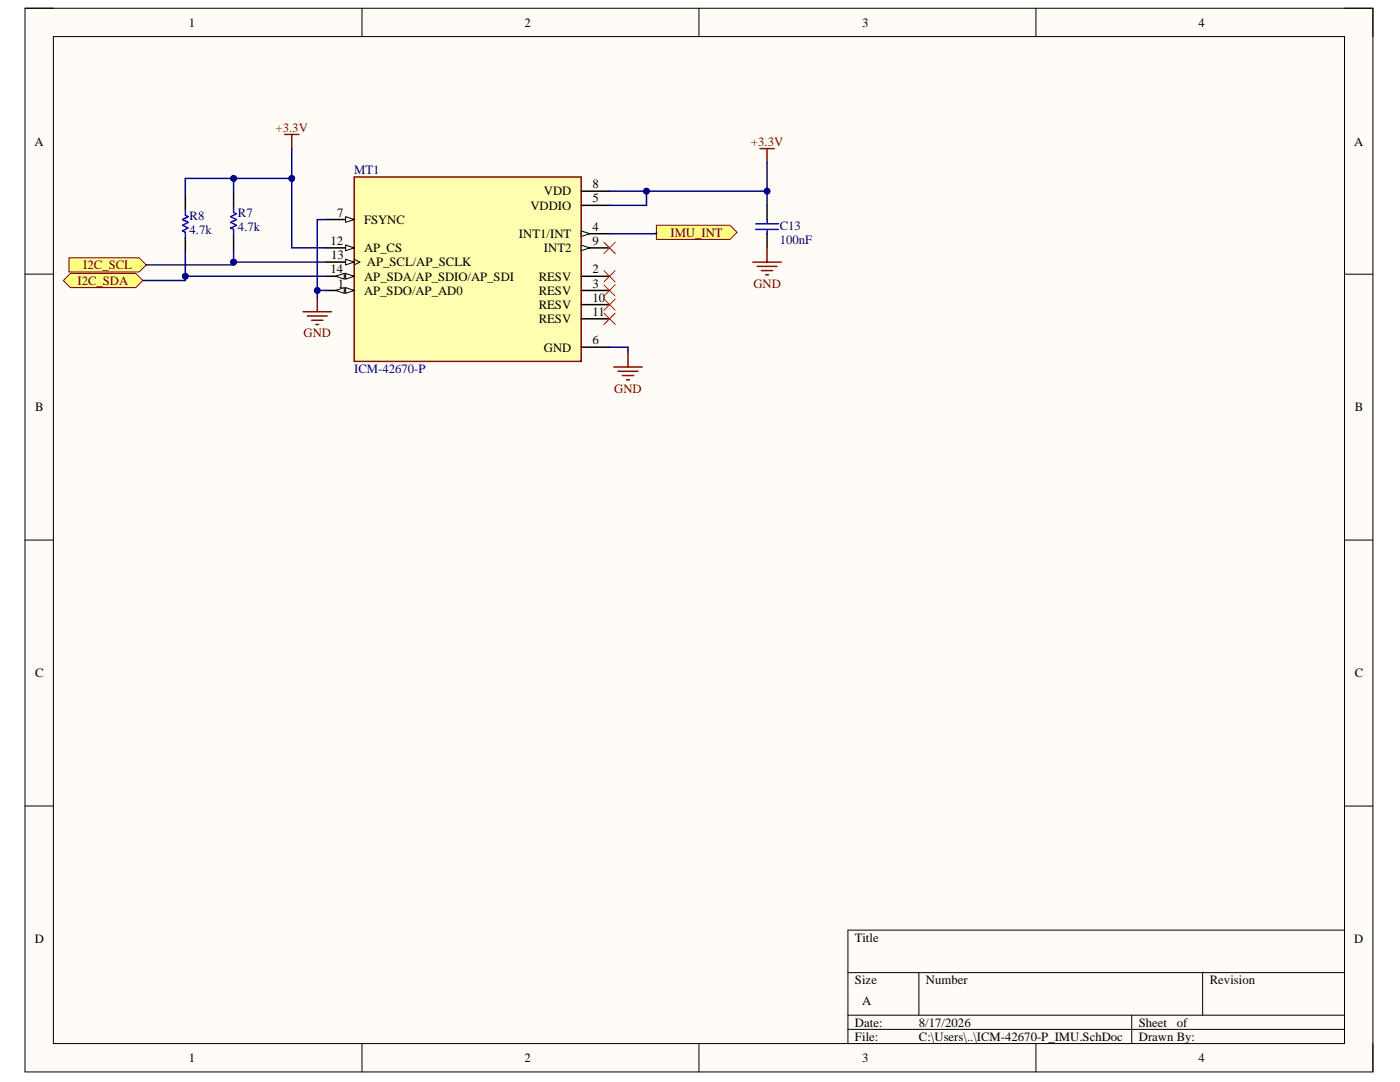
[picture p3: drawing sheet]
<svg xmlns="http://www.w3.org/2000/svg" width="279mm" height="216mm" viewBox="0 0 279 216" stroke-linecap="round" stroke-linejoin="round" font-family="sans-serif">
<path d="M5 1.6h269v212.3h-269z" fill-rule="evenodd" fill="#fffcf8"/>
<path d="M5 1.6h269v212.3h-269z" fill="none" stroke="#000" stroke-width=".2"/>
<path d="M10.7 7.3h257.6v200.9h-257.6z" fill-rule="evenodd" fill="#fffcf8"/>
<g fill="none" stroke="#000" stroke-width=".2">
<path d="M5 1.6h5.7M10.7 7.3h257.6v200.9h-257.6zM72.2 1.6v5.7M139.5 1.6v5.7M206.7 1.6v5.7M268.3 1.6h5.7v5.7M5 54.7h5.7M268.3 54.7h5.7M5 107.8h5.7M268.3 107.8h5.7M5 160.8h5.7M268.3 160.8h5.7"/>
<path d="M169.2 194.1h99.1M183.4 194.1v8.5M240 194.1v8.5M268.3 185.6h-99.1v22.6M72.2 208.2v5.7M139.5 208.2v5.7M169.2 202.6h99.1M169.2 205.4h99.1M206.7 208.2v5.7M225.9 202.6v5.6M274 208.2v5.7"/>
</g>
<path d="M151.7 29.7h2.8M153.1 29.7v2.8" fill="none" stroke="#800000" stroke-width=".3"/>
<path d="M13.8 51.4h14l1.4 1.5-1.4 1.4h-14z" fill-rule="evenodd" fill="#ffff80"/>
<path d="M13.8 51.4h14l1.4 1.5-1.4 1.4h-14z" fill="none" stroke="#800000" stroke-width=".2"/>
<path d="M12.6 56l1.5-1.4h13l1.4 1.4-1.4 1.4h-13z" fill-rule="evenodd" fill="#ffff80"/>
<path d="M12.6 56l1.5-1.4h13l1.4 1.4-1.4 1.4h-13z" fill="none" stroke="#800000" stroke-width=".2"/>
<path d="M131 44.9h14.7l1.4 1.5-1.4 1.4h-14.7z" fill-rule="evenodd" fill="#ffff80"/>
<path d="M131 44.9h14.7l1.4 1.5-1.4 1.4h-14.7z" fill="none" stroke="#800000" stroke-width=".2"/>
<path d="M153.1 41v2.8M153.1 46.6v2.9" fill="none" stroke="#000" stroke-width=".3"/>
<path d="M150.8 44.7h4.5M150.8 45.8h4.5M153.1 43.8v.9M153.1 45.8v.8" fill="none" stroke="#00f" stroke-width=".3"/>
<path d="M150.3 52.3h5.6M151.1 53.1h4M152 54h2.2M152.8 54.8h.6M153.1 49.5v2.8" fill="none" stroke="#800000" stroke-width=".3"/>
<path d="M70.7 35.3h45.3v36.8h-45.3z" fill-rule="evenodd" fill="#ffffb0"/>
<path d="M70.7 35.3h45.3v36.8h-45.3z" fill="none" stroke="#800000" stroke-width=".3"/>
<path d="M65 43.8h5.7" fill="none" stroke="#000" stroke-width=".3"/>
<path d="M69 43.2l1.7 .6-1.7 .6z" fill="#f8fcff"/>
<path d="M69 43.2l1.7 .6-1.7 .6z" fill="none" stroke="#000" stroke-width=".2"/>
<path d="M65 49.5h5.7" fill="none" stroke="#000" stroke-width=".3"/>
<path d="M69 48.9l1.7 .6-1.7 .5z" fill="#f8fcff"/>
<path d="M69 48.9l1.7 .6-1.7 .5z" fill="none" stroke="#000" stroke-width=".2"/>
<path d="M65 52.3h5.7" fill="none" stroke="#000" stroke-width=".3"/>
<path d="M69 51.7l1.7 .6-1.7 .6z" fill="#f8fcff"/>
<path d="M69 51.7l1.7 .6-1.7 .6zM70.7 51.7l1.1 .6-1.1 .6" fill="none" stroke="#000" stroke-width=".2"/>
<path d="M65 55.1h5.7" fill="none" stroke="#000" stroke-width=".3"/>
<path d="M69 54.6l1.7 .5-1.7 .6z" fill="#f8fcff"/>
<path d="M69 54.6l1.7 .5-1.7 .6z" fill="none" stroke="#000" stroke-width=".2"/>
<path d="M67 55.1l1.7-.5v1.1z" fill="#f8fcff"/>
<path d="M67 55.1l1.7-.5v1.1z" fill="none" stroke="#000" stroke-width=".2"/>
<path d="M65 58h5.7" fill="none" stroke="#000" stroke-width=".3"/>
<path d="M69 57.4l1.7 .6-1.7 .5z" fill="#f8fcff"/>
<path d="M69 57.4l1.7 .6-1.7 .5z" fill="none" stroke="#000" stroke-width=".2"/>
<path d="M67 58l1.7-.6v1.1z" fill="#f8fcff"/>
<path d="M67 58l1.7-.6v1.1z" fill="none" stroke="#000" stroke-width=".2"/>
<path d="M116 38.1h5.7M116 41h5.7M116 46.6h5.7" fill="none" stroke="#000" stroke-width=".3"/>
<path d="M116 46.1l1.7 .5-1.7 .6z" fill="#f8fcff"/>
<path d="M116 46.1l1.7 .5-1.7 .6z" fill="none" stroke="#000" stroke-width=".2"/>
<path d="M116 49.5h5.7" fill="none" stroke="#000" stroke-width=".3"/>
<path d="M116 48.9l1.7 .6-1.7 .5z" fill="#f8fcff"/>
<path d="M116 48.9l1.7 .6-1.7 .5z" fill="none" stroke="#000" stroke-width=".2"/>
<path d="M37 39v2.8M46.6 38.4v2.9M37 47.5v2.8M46.6 46.9v2.8M116 55.1h5.7M116 58h5.7M116 60.8h5.7M116 63.6h5.7M116 69.3h5.7" fill="none" stroke="#000" stroke-width=".3"/>
<path d="M56.8 26.8h2.8M58.2 26.8v2.9M63.3 59.4v2.8M60.5 62.2h5.7M61.3 63h4M62.2 63.9h2.3M63 64.7h.6M122.5 73.2h5.7M123.4 74.1h3.9M124.2 74.9h2.3M125 75.8h.6M125.3 70.4v2.8" fill="none" stroke="#800000" stroke-width=".3"/>
<path d="M37 41.8v1.2l.6 .2-1.2 .6 1.2 .6-1.2 .5 1.2 .6-1.2 .6 .6 .3v1.1M46.6 41.3v1.1l.6 .3-1.2 .5 1.2 .6-1.2 .6 1.2 .5-1.2 .6 .6 .3v1.1" fill="none" stroke="#00f" stroke-width=".3"/>
<path d="M121.7 38.1h7.3v2.9h-7.3" fill="none" stroke="#000080" stroke-width=".3"/>
<circle cx="129" cy="38.1" r=".57" fill="#000080"/>
<circle cx="129" cy="38.1" r=".57" fill="none" stroke="#000080" stroke-width=".2"/>
<path d="M129 38.1h24.1v2.9" fill="none" stroke="#000080" stroke-width=".3"/>
<circle cx="129" cy="38.1" r=".57" fill="#000080"/>
<circle cx="129" cy="38.1" r=".57" fill="none" stroke="#000080" stroke-width=".2"/>
<circle cx="153.1" cy="38.1" r=".57" fill="#000080"/>
<circle cx="153.1" cy="38.1" r=".57" fill="none" stroke="#000080" stroke-width=".2"/>
<path d="M153.1 32.5v5.6" fill="none" stroke="#000080" stroke-width=".3"/>
<circle cx="153.1" cy="38.1" r=".57" fill="#000080"/>
<circle cx="153.1" cy="38.1" r=".57" fill="none" stroke="#000080" stroke-width=".2"/>
<path d="M58.2 29.7v19.8h6.8M121.7 69.3h3.6v1.1" fill="none" stroke="#000080" stroke-width=".3"/>
<circle cx="58.2" cy="35.6" r=".57" fill="#000080"/>
<circle cx="58.2" cy="35.6" r=".57" fill="none" stroke="#000080" stroke-width=".2"/>
<path d="M65 58h-1.7v1.4" fill="none" stroke="#000080" stroke-width=".3"/>
<circle cx="63.3" cy="58" r=".57" fill="#000080"/>
<circle cx="63.3" cy="58" r=".57" fill="none" stroke="#000080" stroke-width=".2"/>
<path d="M46.6 49.7v2.6h18.4M131 46.4v.2h-9.3" fill="none" stroke="#000080" stroke-width=".3"/>
<circle cx="46.6" cy="52.3" r=".57" fill="#000080"/>
<circle cx="46.6" cy="52.3" r=".57" fill="none" stroke="#000080" stroke-width=".2"/>
<path d="M37 50.3v4.8h28" fill="none" stroke="#000080" stroke-width=".3"/>
<circle cx="37" cy="55.1" r=".57" fill="#000080"/>
<circle cx="37" cy="55.1" r=".57" fill="none" stroke="#000080" stroke-width=".2"/>
<path d="M37 55.1v.9h-8.5" fill="none" stroke="#000080" stroke-width=".3"/>
<circle cx="37" cy="55.1" r=".57" fill="#000080"/>
<circle cx="37" cy="55.1" r=".57" fill="none" stroke="#000080" stroke-width=".2"/>
<path d="M46.6 52.3v.6h-17.4" fill="none" stroke="#000080" stroke-width=".3"/>
<circle cx="46.6" cy="52.3" r=".57" fill="#000080"/>
<circle cx="46.6" cy="52.3" r=".57" fill="none" stroke="#000080" stroke-width=".2"/>
<path d="M58.2 35.6h-11.6v2.8" fill="none" stroke="#000080" stroke-width=".3"/>
<circle cx="46.6" cy="35.6" r=".57" fill="#000080"/>
<circle cx="46.6" cy="35.6" r=".57" fill="none" stroke="#000080" stroke-width=".2"/>
<circle cx="58.2" cy="35.6" r=".57" fill="#000080"/>
<circle cx="58.2" cy="35.6" r=".57" fill="none" stroke="#000080" stroke-width=".2"/>
<path d="M46.6 35.6h-9.6v3.4" fill="none" stroke="#000080" stroke-width=".3"/>
<circle cx="46.6" cy="35.6" r=".57" fill="#000080"/>
<circle cx="46.6" cy="35.6" r=".57" fill="none" stroke="#000080" stroke-width=".2"/>
<path d="M65 43.8h-1.7v14.2" fill="none" stroke="#000080" stroke-width=".3"/>
<circle cx="63.3" cy="58" r=".57" fill="#000080"/>
<circle cx="63.3" cy="58" r=".57" fill="none" stroke="#000080" stroke-width=".2"/>
<path d="M120.5 48.3l2.3 2.3M120.5 54l2.3 2.3M120.5 56.8l2.3 2.3M120.5 59.7l2.3 2.2M122.8 48.3l-2.3 2.3M122.8 54l-2.3 2.3M122.8 56.8l-2.3 2.3M122.8 59.7l-2.3 2.2M120.5 62.5l2.3 2.2M122.8 62.5l-2.3 2.2" fill="none" stroke="#f00" stroke-width=".2"/>
<g font-size="2.5">
<text x="37.7" y="5.3">1</text>
<text x="104.7" y="5.3">2</text>
<text x="172.1" y="5.3">3</text>
<text x="239.2" y="5.3">4</text>
<text x="6.9" y="29">A</text>
<text x="270.2" y="29">A</text>
<text x="105.9" y="41.8">VDDIO</text>
<text x="108.6" y="39">VDD</text>
<text x="118.2" y="37.6">8</text>
<text x="118.2" y="40.4">5</text>
<text x="67.3" y="43.2">7</text>
<text x="72.7" y="44.7">FSYNC</text>
<text x="103.6" y="47.5">INT1/INT</text>
<text x="118.2" y="46.1">4</text>
<text x="66" y="48.9">12</text>
<text x="66.1" y="51.7">13</text>
<text x="72.7" y="50.3">AP_CS</text>
<text x="73.2" y="53.2">AP_SCL/AP_SCLK</text>
<text x="108.6" y="50.3">INT2</text>
<text x="118.2" y="48.9">9</text>
<text x="66" y="54.6">14</text>
<text x="67.4" y="57.4">1</text>
<text x="72.7" y="56">AP_SDA/AP_SDIO/AP_SDI</text>
<text x="72.7" y="58.8">AP_SDO/AP_AD0</text>
<text x="107.5" y="56">RESV</text>
<text x="107.5" y="58.8">RESV</text>
<text x="118.2" y="54.6">2</text>
<text x="118.2" y="57.4">3</text>
<text x="107.5" y="61.7">RESV</text>
<text x="107.5" y="64.5">RESV</text>
<text x="118.2" y="60.2">10</text>
<text x="118.2" y="63.1">11</text>
<text x="108.6" y="70.1">GND</text>
<text x="118.2" y="68.7">6</text>
<text x="7" y="82.1">B</text>
<text x="270.4" y="82.1">B</text>
<text x="7" y="135.1">C</text>
<text x="270.4" y="135.1">C</text>
<text x="6.9" y="188.2">D</text>
<text x="170.6" y="187.9">Title</text>
<text x="270.3" y="188.2">D</text>
<text x="170.6" y="196.4">Size</text>
<text x="184.8" y="196.4">Number</text>
<text x="241.4" y="196.4">Revision</text>
<text x="172.1" y="200.6">A</text>
<text x="170.6" y="204.9">Date:</text>
<text x="170.6" y="207.7">File:</text>
<text x="183.4" y="204.9">8/17/2026</text>
<text x="183.4" y="207.7">C:\Users\..\ICM-42670-P_IMU.SchDoc</text>
<text x="227.3" y="204.9">Sheet</text>
<text x="227.3" y="207.7">Drawn By:</text>
<text x="234.9" y="204.9">of</text>
<text x="37.7" y="211.9">1</text>
<text x="104.7" y="211.9">2</text>
<text x="172.1" y="211.9">3</text>
<text x="239.2" y="211.9">4</text>
</g>
<g font-size="2.5" fill="#800000">
<text x="55" y="26.2">+3.3V</text>
<text x="149.9" y="29.1">+3.3V</text>
<text x="133.8" y="47.2">IMU_INT</text>
<text x="16.6" y="53.7">I2C_SCL</text>
<text x="15.5" y="56.8">I2C_SDA</text>
<text x="150.4" y="57.4">GND</text>
<text x="60.6" y="67.3">GND</text>
<text x="122.6" y="78.3">GND</text>
</g>
<g font-size="2.5" fill="#000080">
<text x="70.7" y="34.7">MT1</text>
<text x="37.8" y="46.7">4.7k</text>
<text x="37.8" y="43.8">R8</text>
<text x="47.5" y="46.1">4.7k</text>
<text x="47.5" y="43.2">R7</text>
<text x="155.6" y="45.8">C13</text>
<text x="155.6" y="48.6">100nF</text>
<text x="70.7" y="74.4">ICM-42670-P</text>
</g>
</svg>
